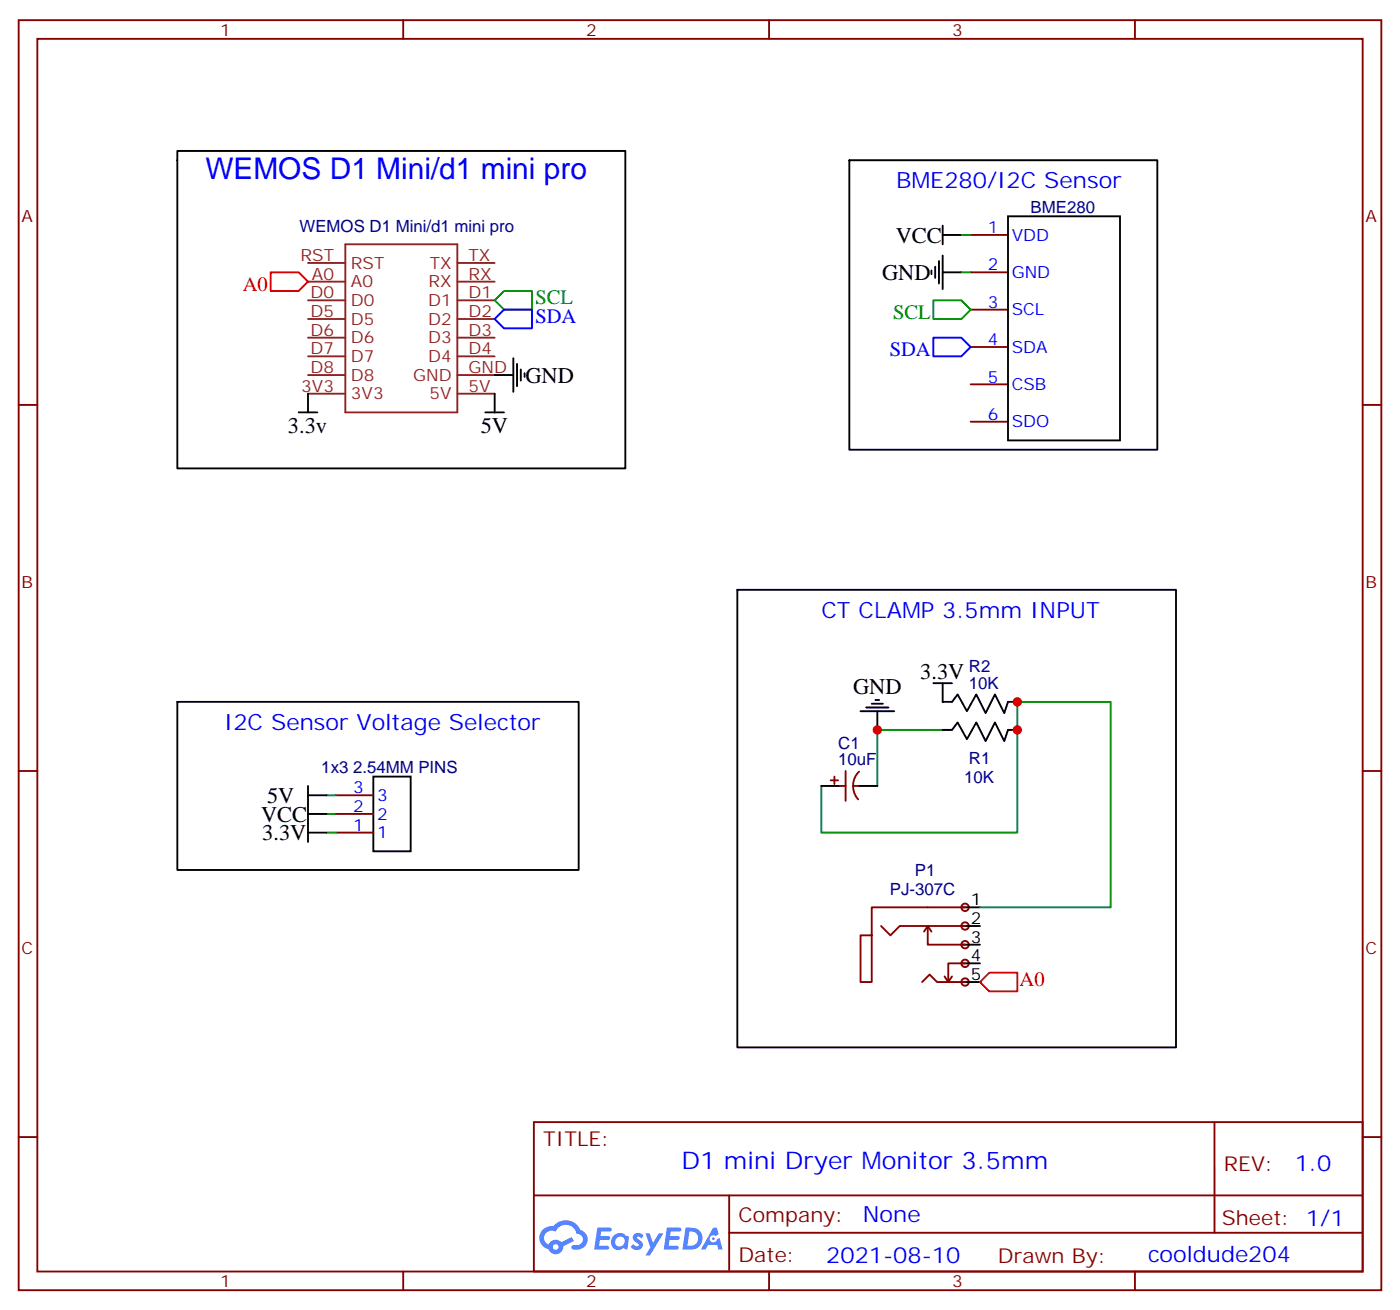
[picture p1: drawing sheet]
<svg xmlns="http://www.w3.org/2000/svg" width="265mm" height="247mm" viewBox="0 0 265 247" stroke-linecap="round" stroke-linejoin="round" font-family="sans-serif">
<g fill="none" stroke="#870000" stroke-width=".35">
<path d="M3.5 3.8h257.6v239.9h-257.6zM7.1 7.3h250.4v232.9h-250.4zM76.2 3.8v3.5M145.3 3.8v3.5M214.5 3.8v3.5M3.5 76.5h3.6M257.5 76.5h3.6M3.5 145.6h3.6M257.5 145.6h3.6M3.5 214.8h3.6M100.9 211.9h156.6v28.3h-156.6zM229.5 212v20.9"/>
<path d="M257.5 214.8h3.6M100.9 225.8h156.5M137.8 232.9h119.6M137.8 225.8v14.1M76.2 240.2v3.5M145.3 240.2v3.5M214.5 240.2v3.5"/>
</g>
<g fill="#5487ff">
<path d="M119.9 233.1a1.22 1.22 0 0 1 1.7 .3l-.4 .6a.47 .47 0 0 0-.3-.4 .47 .47 0 0 0-.5 .1v.2a1.55 1.55 0 0 1 1.1 1.5 1.34 1.34 0 0 1-2.3 .1l.5-.5a.6 .6 0 0 0 .4 .4 .6 .6 0 0 0 .6-.2l-.1-.3a1.25 1.25 0 0 1-.9-1.6z"/>
<path d="M112.9 231.9h1.5a1.22 1.22 0 0 1 1.2 .2 .37 .37 0 0 1-.4 .5h-1.6l-.1 .9h1.5a.37 .37 0 0 1 .3 .4 .37 .37 0 0 1-.4 .3h-1.5l-.2 1.1h.8a1.15 1.15 0 0 1 1.1 .2 .36 .36 0 0 1-.4 .5h-2.4z"/>
<path d="M126 231.9h1.6a1.23 1.23 0 0 1 1.1 .2 .37 .37 0 0 1-.3 .5h-1.6l-.2 .9h1.6a.37 .37 0 0 1 .3 .4 .37 .37 0 0 1-.4 .3h-1.6l-.1 1.1h.7a1.15 1.15 0 0 1 1.1 .2 .36 .36 0 0 1-.3 .5h-2.5z"/>
<path d="M134.8 231.9h.7l.3 1.2-.6 .3a.69 .69 0 0 0-1 .3 .69 .69 0 0 0 .4 1 .69 .69 0 0 0 .9-.6l.5-.3 .6 2.2h-.8l-.3-.9h-1.7l-.5 .9h-.8z"/>
<path d="M122 233h.8l.6 1.8 1.1-1.8h.9l-2.6 4.2h-.8l.9-1.6z"/>
<path d="M129.6 231.9l-.6 4.1h1.3a2.11 2.11 0 0 0 2.5-2.1 2.11 2.11 0 0 0-2.5-2zM130.3 232.6a1.39 1.39 0 0 1 1.7 1.4 1.39 1.39 0 0 1-1.8 1.3h-.3z"/>
<path d="M115.9 233.5a1.47 1.47 0 0 0-.2 2.1 1.47 1.47 0 0 0 2.1 .1l.8 .3 .3-2.3-.2-.2-.4-.1a1.49 1.49 0 0 0-2.4 .1zM116.5 233.9a.91 .91 0 0 1 1.5 .4 .91 .91 0 0 1-1 1.1 .87 .87 0 0 1-.8-.6 .87 .87 0 0 1 .3-.9z"/>
<path d="M102.6 232.3a2.18 2.18 0 0 0 1.1 3.7 1.44 1.44 0 0 0 1.6 .9 1.44 1.44 0 0 0 1.2-1.5l2-1-.5-.7-1.9 .9a1.47 1.47 0 0 0-2.4 .5 1.39 1.39 0 0 1-.7-2 1.39 1.39 0 0 1 2-.4 2.08 2.08 0 0 1 2.1-1.3 2.08 2.08 0 0 1 1.9 1.6 1.07 1.07 0 0 1 1.2 1 1.07 1.07 0 0 1-1.1 1.2h-.6a.43 .43 0 0 0-.5 .3 .43 .43 0 0 0 .4 .5 2.02 2.02 0 0 0 2.3-.8 2.02 2.02 0 0 0-.2-2.4l-.8-.5a2.98 2.98 0 0 0-5.1-.7l-1.1 .1zM104.5 235.6a.55 .55 0 0 1 1.1 0 .55 .55 0 0 1-1.1 0z"/>
<circle cx="134.8" cy="234" r=".26"/>
</g>
<g fill="none" stroke="#8c2424" stroke-width=".35">
<path d="M58.2 56.7h7.1M58.2 53.2h7.1M58.2 49.7h7.1M65.3 46.1h21.1v31.8h-21.1zM86.4 56.7h7.1M86.4 53.2h7.1M86.4 49.7h7.1M58.2 74.4h7.1M58.2 70.8h7.1M58.2 67.3h7.1M58.2 63.8h7.1M58.2 60.3h7.1"/>
<path d="M86.4 74.4h7.1M86.4 70.8h7.1M86.4 67.3h7.1M86.4 63.8h7.1M86.4 60.3h7.1"/>
</g>
<g fill="#f0f0f0" stroke="#870000" stroke-width=".35">
<circle cx="182.4" cy="185.5" r=".71"/>
<circle cx="182.4" cy="182" r=".71"/>
<circle cx="182.4" cy="178.4" r=".71"/>
<circle cx="182.4" cy="174.9" r=".71"/>
<circle cx="182.4" cy="171.4" r=".71"/>
</g>
<g fill="none" stroke="#000" stroke-width=".35">
<path d="M33.5 28.5h84.7v60h-84.7zM160.5 30.3h58.2v54.6h-58.2zM176 51.1v.7M176.7 50.4v2.1M177.4 49.3v4.3M178.2 42.6v3.5M178.2 48.3v6.3M178.2 44.4h3.5M178.2 51.4h3.5M190.5 40.9h21.2v42.3h-21.2zM56.4 77.9h3.6M58.2 74.4v3.5"/>
<path d="M91.7 77.9h3.5M93.5 70.8h3.5M93.5 74.4v3.5M97 67.7v6.3M97.7 68.7v4.3M98.4 69.8v2.1M99.1 70.5v.7M139.3 111.4h82.9v86.4h-82.9zM33.5 132.6h75.9v31.7h-75.9zM162.6 134.3h6.4M163.7 133.6h4.2M164.7 132.9h2.2"/>
<path d="M165.5 132.2h.7M165.8 134.3v3.6M176.4 129h3.5M178.2 129v3.6h1.7l1.1-1.4 1.7 3.1 1.8-3.1 1.8 3.5 1.7-3.5 1.8 3.5 .7-2.1h1.8M178.2 137.9h1.7l1.1-1.4 1.7 3.1 1.8-3.1 1.8 3.5 1.7-3.5 1.8 3.5 .7-2.1h1.8M58.2 148.4v10.6M58.2 153.7h3.5M58.2 150.2h3.5M58.2 157.3h3.5M70.6 146.7h7v14.1h-7zM155.2 148.4h3.5M162.3 148.4h3.5"/>
<path d="M181.7 171.4h3.5M181.7 174.9h3.5M181.7 178.4h3.5M181.7 182h3.5M181.7 185.5h3.5"/>
</g>
<g fill="none" stroke="#870000" stroke-width=".35">
<path d="M183.4 44.4h7.1M183.4 51.4h7.1M183.4 58.5h7.1M183.4 65.5h7.1M183.4 72.6h7.1M183.4 79.7h7.1M63.5 157.3h7.1M63.5 153.7h7.1M63.5 150.2h7.1M157 147.4h1.4M157.7 146.7v1.4M158.7 148.4h1.1"/>
<path d="M159.8 145.6v5.7M161.2 148.4h1.1M162.4 145.7a3.8 3.8 0 0 0-.2 5.3M166.5 174.9l1.8 1.8 1.7-1.8h12.4M175.3 174.9v3.5h7.1M175.3 174.9l-.7 1.1M175.3 174.9l.7 1.1M182.4 171.4h-17.7v5.3h-2.1v8.8h2.1v-8.8M174.3 185.5l1.4-1.4 1.4 1.4h5.3M178.5 184.4l.7 1.1M179.9 184.4l-.7 1.1M182.4 182h-3.2v3.5"/>
</g>
<path d="M181.7 44.4h1.7M181.7 51.4h1.7M178.2 137.9h-12.4v10.5M61.7 153.7h1.8M61.7 157.3h1.8M61.7 150.2h1.8M155.2 148.4v8.9h37.1v-24.7h17.6v38.8h-24.7" fill="none" stroke="#008700" stroke-width=".35"/>
<path d="M93.5 56.7l1.7-1.7h5.3v3.5h-5.3zM176.4 56.7h5.3l1.7 1.8-1.7 1.8h-5.3z" fill="none" stroke="#090" stroke-width=".35"/>
<path d="M93.5 60.3l1.7-1.8h5.3v3.5h-5.3zM176.4 63.8h5.3l1.7 1.7-1.7 1.8h-5.3z" fill="none" stroke="#00f" stroke-width=".35"/>
<path d="M51.2 51.4h5.2l1.8 1.8-1.8 1.8h-5.2zM185.2 185.5l1.8-1.8h5.3v3.6h-5.3z" fill="none" stroke="#f00" stroke-width=".35"/>
<g fill="#c00">
<circle cx="192.3" cy="137.9" r=".88"/>
<circle cx="165.8" cy="137.9" r=".88"/>
<circle cx="192.3" cy="132.6" r=".88"/>
</g>
<text font-size="5.6" fill="#00f" x="38.8" y="33.8">WEMOS D1 Mini/d1 mini pro</text>
<text font-size="4.6" fill="#00f" x="128.8" y="220.8">D1 mini Dryer Monitor 3.5mm</text>
<g font-size="4.2" fill="#00f">
<text x="169.3" y="35.6">BME280/I2C Sensor</text>
<text x="155.2" y="116.7">CT CLAMP 3.5mm INPUT</text>
<text x="42.3" y="137.9">I2C Sensor Voltage Selector</text>
<text x="244.7" y="221.2">1.0</text>
<text x="163.1" y="230.8">None</text>
<text x="156.1" y="238.6">2021-08-10</text>
<text x="217" y="238.4">cooldude204</text>
</g>
<g font-size="4.2">
<text x="169.3" y="45.8">VCC</text>
<text x="166.7" y="52.9">GND</text>
<text x="99.3" y="72.2">GND</text>
<text x="54.4" y="81.8">3.3v</text>
<text x="90.8" y="81.8">5V</text>
<text x="161.2" y="131.2">GND</text>
<text x="173.9" y="128.3">3.3V</text>
<text x="49.3" y="155.2">VCC</text>
<text x="50.5" y="151.6">5V</text>
<text x="49.6" y="158.7">3.3V</text>
</g>
<g font-size="3.9" fill="#f00">
<text x="45.9" y="55">A0</text>
<text x="192.7" y="186.2">A0</text>
</g>
<g font-size="3.9" fill="#090">
<text x="101.2" y="57.5">SCL</text>
<text x="168.8" y="60.3">SCL</text>
</g>
<g font-size="3.9" fill="#00f">
<text x="101.2" y="61">SDA</text>
<text x="168.1" y="67.3">SDA</text>
</g>
<g font-size="3.9" fill="#800">
<text x="102.7" y="216.5">TITLE:</text>
<text x="231.3" y="221.2">REV:</text>
<text x="139.6" y="230.7">Company:</text>
<text x="230.9" y="231.4">Sheet: 1/1</text>
<text x="139.6" y="238.4">Date:</text>
<text x="188.6" y="238.5">Drawn By:</text>
</g>
<g font-size="3.2" fill="#800">
<text x="41.6" y="6.8">1</text>
<text x="110.8" y="6.8">2</text>
<text x="179.9" y="6.8">3</text>
<text x="4.1" y="41.9">A</text>
<text x="258.1" y="41.9">A</text>
<text x="4.1" y="111.1">B</text>
<text x="258.1" y="111.1">B</text>
<text x="4.1" y="180.2">C</text>
<text x="258.1" y="180.2">C</text>
<text x="41.6" y="243.2">1</text>
<text x="110.8" y="243.2">2</text>
<text x="179.9" y="243.2">3</text>
</g>
<g font-size="3.2" fill="#000080">
<text x="194.8" y="40.2">BME280</text>
<text x="56.6" y="43.8">WEMOS D1 Mini/d1 mini pro</text>
<text x="183.1" y="130.1">10K</text>
<text x="183.1" y="126.9">R2</text>
<text x="158.4" y="141.4">C1</text>
<text x="60.7" y="146">1x3 2.54MM PINS</text>
<text x="158.4" y="144.6">10uF</text>
<text x="182.2" y="147.8">10K</text>
<text x="183.1" y="144.3">R1</text>
<text x="172.9" y="165.5">P1</text>
<text x="168.2" y="169">PJ-307C</text>
</g>
<g font-size="3.2" fill="#00f">
<text x="186.7" y="44">1</text>
<text x="191.2" y="45.4">VDD</text>
<text x="186.7" y="51.1">2</text>
<text x="191.2" y="52.5">GND</text>
<text x="186.7" y="58.1">3</text>
<text x="191.2" y="59.5">SCL</text>
<text x="186.7" y="65.2">4</text>
<text x="191.2" y="66.6">SDA</text>
<text x="186.7" y="72.2">5</text>
<text x="191.2" y="73.7">CSB</text>
<text x="186.7" y="79.3">6</text>
<text x="191.2" y="80.7">SDO</text>
<text x="66.8" y="149.9">3</text>
<text x="66.8" y="153.4">2</text>
<text x="71.3" y="154.8">2</text>
<text x="71.3" y="151.3">3</text>
<text x="66.8" y="156.9">1</text>
<text x="71.3" y="158.3">1</text>
</g>
<g font-size="3.2" fill="#8d2323">
<text x="56.8" y="49.3">RST</text>
<text x="59" y="52.8">A0</text>
<text x="66.3" y="50.7">RST</text>
<text x="81.2" y="50.7">TX</text>
<text x="88.5" y="52.8">RX</text>
<text x="88.5" y="49.3">TX</text>
<text x="58.7" y="59.9">D5</text>
<text x="58.7" y="56.4">D0</text>
<text x="66.3" y="57.8">D0</text>
<text x="66.3" y="54.3">A0</text>
<text x="80.9" y="57.8">D1</text>
<text x="81" y="54.3">RX</text>
<text x="88.5" y="59.9">D2</text>
<text x="88.5" y="56.4">D1</text>
<text x="58.7" y="63.4">D6</text>
<text x="66.3" y="64.8">D6</text>
<text x="66.3" y="61.3">D5</text>
<text x="80.9" y="64.8">D3</text>
<text x="80.9" y="61.3">D2</text>
<text x="88.5" y="63.4">D3</text>
<text x="58.7" y="70.5">D8</text>
<text x="58.7" y="67">D7</text>
<text x="66.3" y="71.9">D8</text>
<text x="66.3" y="68.4">D7</text>
<text x="78.1" y="71.9">GND</text>
<text x="80.9" y="68.4">D4</text>
<text x="88.5" y="70.5">GND</text>
<text x="88.5" y="67">D4</text>
<text x="56.9" y="74">3V3</text>
<text x="66.3" y="75.4">3V3</text>
<text x="81.2" y="75.4">5V</text>
<text x="88.5" y="74">5V</text>
</g>
<g font-size="3.2">
<text x="183.4" y="171">1</text>
<text x="183.4" y="174.6">2</text>
<text x="183.4" y="178.1">3</text>
<text x="183.4" y="181.6">4</text>
<text x="183.4" y="185.1">5</text>
</g>
</svg>
